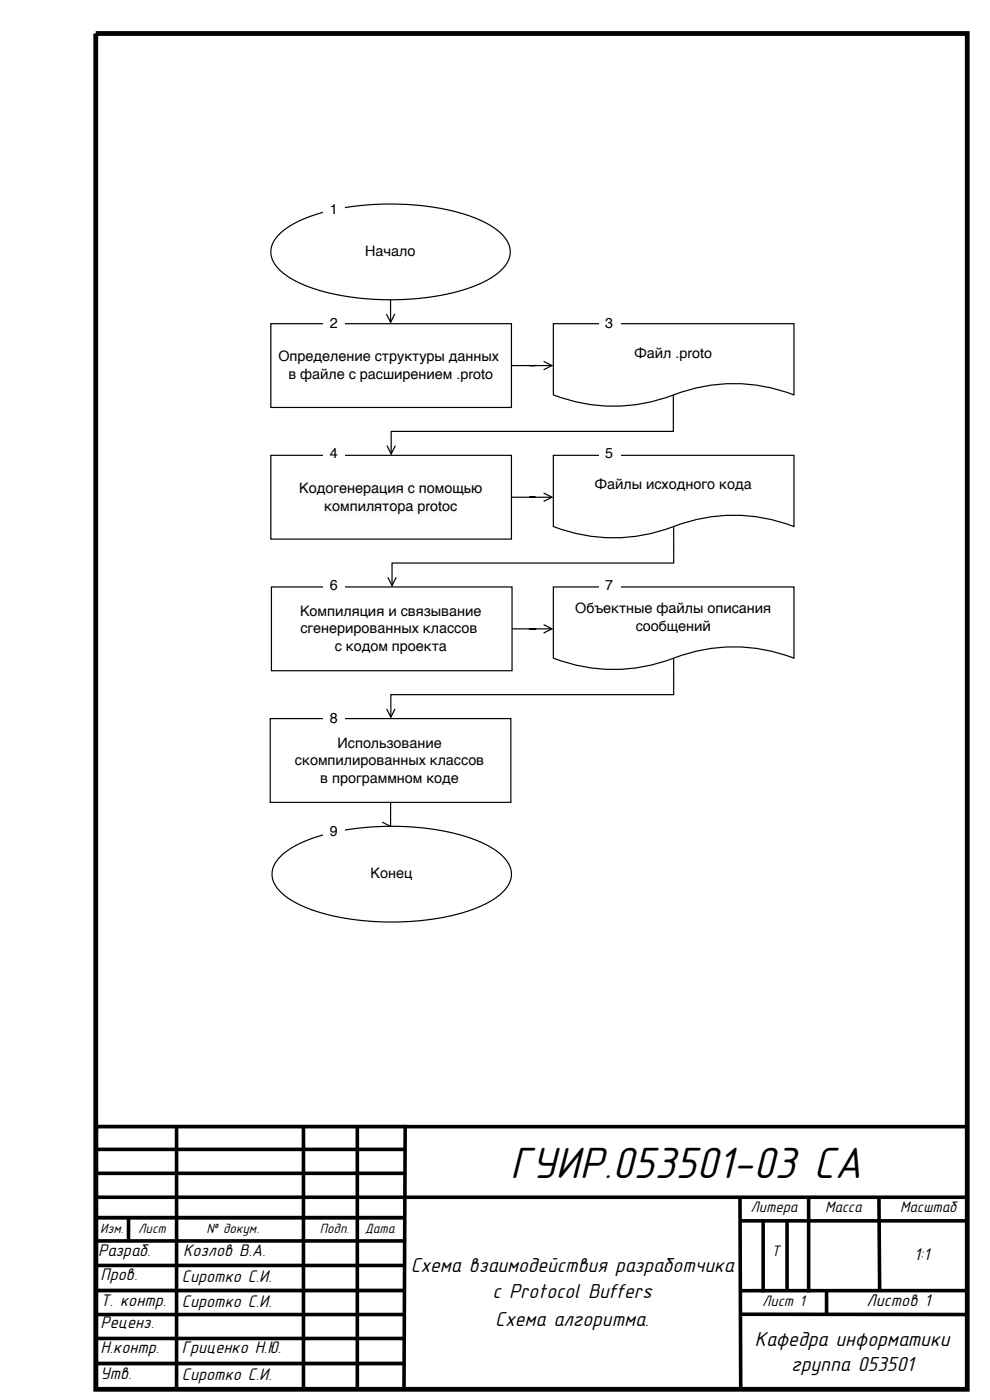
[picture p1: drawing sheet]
<svg xmlns="http://www.w3.org/2000/svg" width="219mm" height="309mm" viewBox="0 0 219 309" stroke-linecap="round" stroke-linejoin="round" font-family="sans-serif">
<path d="M21.2 7.4h192.5v299.6h-192.5z" fill="none" stroke="#000" stroke-width="1.1" stroke-linecap="butt"/>
<g fill="none" stroke="#000" stroke-width=".79" stroke-linecap="butt">
<path d="M21.3 259.3h68.2M21.3 254h68.2M39 248.7v58.2M67 248.7v58.2M78.9 248.7v58.2M89.5 248.6l-.3 58.5M213.8 249h-192.5v57.9M21.3 269.1h68.2M21.3 274.2h68.2M21.3 264.6h192.5M21.3 279.6h68.2M28.4 269.4v5"/>
<path d="M163.5 264.6l.1 42.1M163.6 269.8h50.2M168.6 269.5v16.1M173.9 269.5v15.8M178.6 264.4v21.2M194.2 264.7l.1 20.2M21.3 285.2h68.2M21.3 290.5h68.2M21.3 295.8h68.2M163.6 290.4l50.2 .1M182.6 284.9v5.8M213.8 285.2h-50.2"/>
<path d="M21.3 301.3h68.2"/>
</g>
<g fill="none" stroke="#000" stroke-width=".26">
<path d="M86.3 66.2v4.7M87.2 69.4l-.9 1.8-.9-1.8M21.3 259.3h68.2M21.3 254h68.2M21.3 248.7h68.2M21.3 264.6h68.2M21.3 269.3h68.2M21.3 274.3h68.2M21.3 279.5h68.2M21.3 290.5h68.2M21.3 295.8h68.2M21.3 284.9h68.2"/>
<path d="M21.3 301.1h68.2"/>
</g>
<path d="M61.8 51.6a26.3 26.3 0 0 1 12.5-5.4l6.3-.9 7.2-.2 7.1 .6 6.1 1.2a21.2 21.2 0 0 1 10.4 5.4 5 5 0 0 1-.7 7.4 26.3 26.3 0 0 1-12.4 5.4l-6.4 .9-7.2 .2-7.1-.5-6-1.2a21.2 21.2 0 0 1-10.4-5.5 5 5 0 0 1 .6-7.4z" fill="#fff"/>
<path d="M61.8 51.6a26.3 26.3 0 0 1 12.5-5.4l6.3-.9 7.2-.2 7.1 .6 6.1 1.2a21.2 21.2 0 0 1 10.4 5.4 5 5 0 0 1-.7 7.4 26.3 26.3 0 0 1-12.4 5.4l-6.4 .9-7.2 .2-7.1-.5-6-1.2a21.2 21.2 0 0 1-10.4-5.5 5 5 0 0 1 .6-7.4z" fill="none" stroke="#000" stroke-width=".26"/>
<path d="M71.5 45.1h4.7v2.6h-4.7z" fill="#fff"/>
<path d="M120.1 79.9l1.8 .9-1.8 .9M113 80.8h8.6" fill="none" stroke="#000" stroke-width=".26"/>
<path d="M59.8 71.5h53.2v18.5h-53.2z" fill="#fff"/>
<path d="M59.8 71.5h53.2v18.5h-53.2zM85.5 98.5l.9 1.8 .9-1.8M148.4 87.3h.3v8h-62.3v4.7" fill="none" stroke="#000" stroke-width=".26"/>
<path d="M122.2 71.5h53.2v15.8a37.2 37.2 0 0 0-28.2 .6 36.4 36.4 0 0 1-25-.6z" fill="#fff"/>
<path d="M122.2 71.5h53.2v15.8a37.2 37.2 0 0 0-28.2 .6 36.4 36.4 0 0 1-25-.6zM113 109.9h8.6M120.1 108.9l1.8 1-1.8 .9" fill="none" stroke="#000" stroke-width=".26"/>
<path d="M59.8 100.6h53.2v18.5h-53.2z" fill="#fff"/>
<path d="M59.8 100.6h53.2v18.5h-53.2z" fill="none" stroke="#000" stroke-width=".26"/>
<g fill="#fbfbfb">
<path d="M66.1 106h40.5v3.7h-40.5z"/>
<path d="M71.7 110h29.3v3.7h-29.3z"/>
</g>
<path d="M148.8 116.5v7.9h-62.2v4.7M85.7 127.6l.9 1.8 .9-1.8" fill="none" stroke="#000" stroke-width=".26"/>
<path d="M122.2 100.6h53.2v15.8a37.2 37.2 0 0 0-28.2 .5 36.4 36.4 0 0 1-25-.5z" fill="#fff"/>
<path d="M122.2 100.6h53.2v15.8a37.2 37.2 0 0 0-28.2 .5 36.4 36.4 0 0 1-25-.5zM113.1 139h8.5M120.1 138l1.8 1-1.8 .9" fill="none" stroke="#000" stroke-width=".26"/>
<path d="M60 129.7h53.1v18.5h-53.1z" fill="#fff"/>
<path d="M60 129.7h53.1v18.5h-53.1zM85.4 156.6l.9 1.9 1-1.9M148.8 145.5v8h-62.5v4.7" fill="none" stroke="#000" stroke-width=".26"/>
<path d="M122.2 129.7h53.2v15.7a37.2 37.2 0 0 0-28.2 .6 36.4 36.4 0 0 1-25-.6z" fill="#fff"/>
<path d="M122.2 129.7h53.2v15.7a37.2 37.2 0 0 0-28.2 .6 36.4 36.4 0 0 1-25-.6zM86.3 177.3v5.3h-.3M84.4 181.7l1.9 .9-1.9 .9" fill="none" stroke="#000" stroke-width=".26"/>
<path d="M59.7 158.8h53.1v18.5h-53.1z" fill="#fff"/>
<path d="M59.7 158.8h53.1v18.5h-53.1z" fill="none" stroke="#000" stroke-width=".26"/>
<path d="M62.1 189.1a26.3 26.3 0 0 1 12.4-5.4l6.4-.9 7.2-.2 7.1 .6 6 1.2a21.2 21.2 0 0 1 10.4 5.5 5 5 0 0 1-.6 7.3 26.3 26.3 0 0 1-12.5 5.4l-6.3 .9-7.2 .2-7.1-.5-6.1-1.2a21.2 21.2 0 0 1-10.4-5.5 5 5 0 0 1 .7-7.4z" fill="#fff"/>
<path d="M62.1 189.1a26.3 26.3 0 0 1 12.4-5.4l6.4-.9 7.2-.2 7.1 .6 6 1.2a21.2 21.2 0 0 1 10.4 5.5 5 5 0 0 1-.6 7.3 26.3 26.3 0 0 1-12.5 5.4l-6.3 .9-7.2 .2-7.1-.5-6.1-1.2a21.2 21.2 0 0 1-10.4-5.5 5 5 0 0 1 .7-7.4z" fill="none" stroke="#000" stroke-width=".26"/>
<g fill="#fff">
<path d="M71.5 70.2h4.7v2.7h-4.7z"/>
<path d="M132.4 70.2h4.7v2.7h-4.7z"/>
<path d="M132.4 99h4.7v2.7h-4.7z"/>
<path d="M132.4 128.1h4.7v2.7h-4.7z"/>
<path d="M71.5 99h4.7v2.7h-4.7z"/>
<path d="M71.5 128.1h4.7v2.7h-4.7z"/>
<path d="M71.5 157.5h4.7v2.6h-4.7z"/>
<path d="M71.5 182.6h4.7v2.6h-4.7z"/>
</g>
<text font-size="10" x="112.7" y="260.2">ГУИР.053501-03 СА</text>
<g font-size="4.6">
<text x="90.7" y="281.1">Схема взаимодействия разработчика</text>
<text x="108.8" y="286.9">с Protocol Buffers</text>
<text x="109.4" y="293">Схема алгоритма.</text>
<text x="166.8" y="297.5">Кафедра информатики</text>
<text x="174.8" y="303">группа 053501</text>
</g>
<g font-size="3.8">
<text x="21.7" y="277.7">Разраб.</text>
<text x="40.5" y="277.7">Козлов В.А.</text>
<text x="202" y="278.5">1:1</text>
<text x="22.2" y="282.9">Пров.</text>
<text x="40.2" y="283.2">Сиротко С.И.</text>
<text x="22.2" y="293.5">Реценз.</text>
<text x="22.2" y="288.5">Т. контр.</text>
<text x="40.2" y="288.8">Сиротко С.И.</text>
<text x="191.4" y="288.5">Листов 1</text>
<text x="22.2" y="299.1">Н.контр.</text>
<text x="40.2" y="299.1">Гриценко Н.Ю.</text>
<text x="22.2" y="304.6">Утв.</text>
<text x="40.2" y="304.9">Сиротко С.И.</text>
</g>
<g font-size="3.5">
<text x="165.8" y="267.9">Литера</text>
<text x="182.3" y="267.9">Масса</text>
<text x="198.9" y="267.9">Масштаб</text>
<text x="170.4" y="277.7">Т</text>
<text x="168.4" y="288.5">Лист 1</text>
</g>
<g font-size="3.2">
<text x="72.9" y="47.3">1</text>
<text x="80.6" y="56.6">Начало</text>
<text x="72.9" y="72.5">2</text>
<text x="133.7" y="72.5">3</text>
<text x="61.5" y="79.9">Определение структуры данных</text>
<text x="63.7" y="83.8">в файле с расширением .proto</text>
<text x="140.2" y="79.1">Файл .proto</text>
<text x="72.9" y="101.3">4</text>
<text x="133.7" y="101.3">5</text>
<text x="66.1" y="108.9">Кодогенерация с помощью</text>
<text x="71.6" y="112.9">компилятора protoc</text>
<text x="131.4" y="108.2">Файлы исходного кода</text>
<text x="72.9" y="130.4">6</text>
<text x="133.7" y="130.4">7</text>
<text x="66.3" y="136.2">Компиляция и связывание</text>
<text x="127.1" y="135.4">Объектные файлы описания</text>
<text x="66.3" y="139.9">сгенерированных классов</text>
<text x="73.9" y="143.9">с кодом проекта</text>
<text x="140.4" y="139.4">сообщений</text>
<text x="72.9" y="159.7">8</text>
<text x="74.5" y="165.3">Использование</text>
<text x="65.2" y="169">скомпилированных классов</text>
<text x="70.7" y="172.9">в программном коде</text>
<text x="72.9" y="184.8">9</text>
<text x="81.9" y="194.1">Конец</text>
</g>
<g font-size="3.1">
<text x="22.1" y="272.4">Изм.</text>
<text x="30.5" y="272.4">Лист</text>
<text x="45.6" y="272.4">№ докум.</text>
<text x="70.6" y="272.4">Подп.</text>
<text x="80.6" y="272.4">Дата</text>
</g>
</svg>
